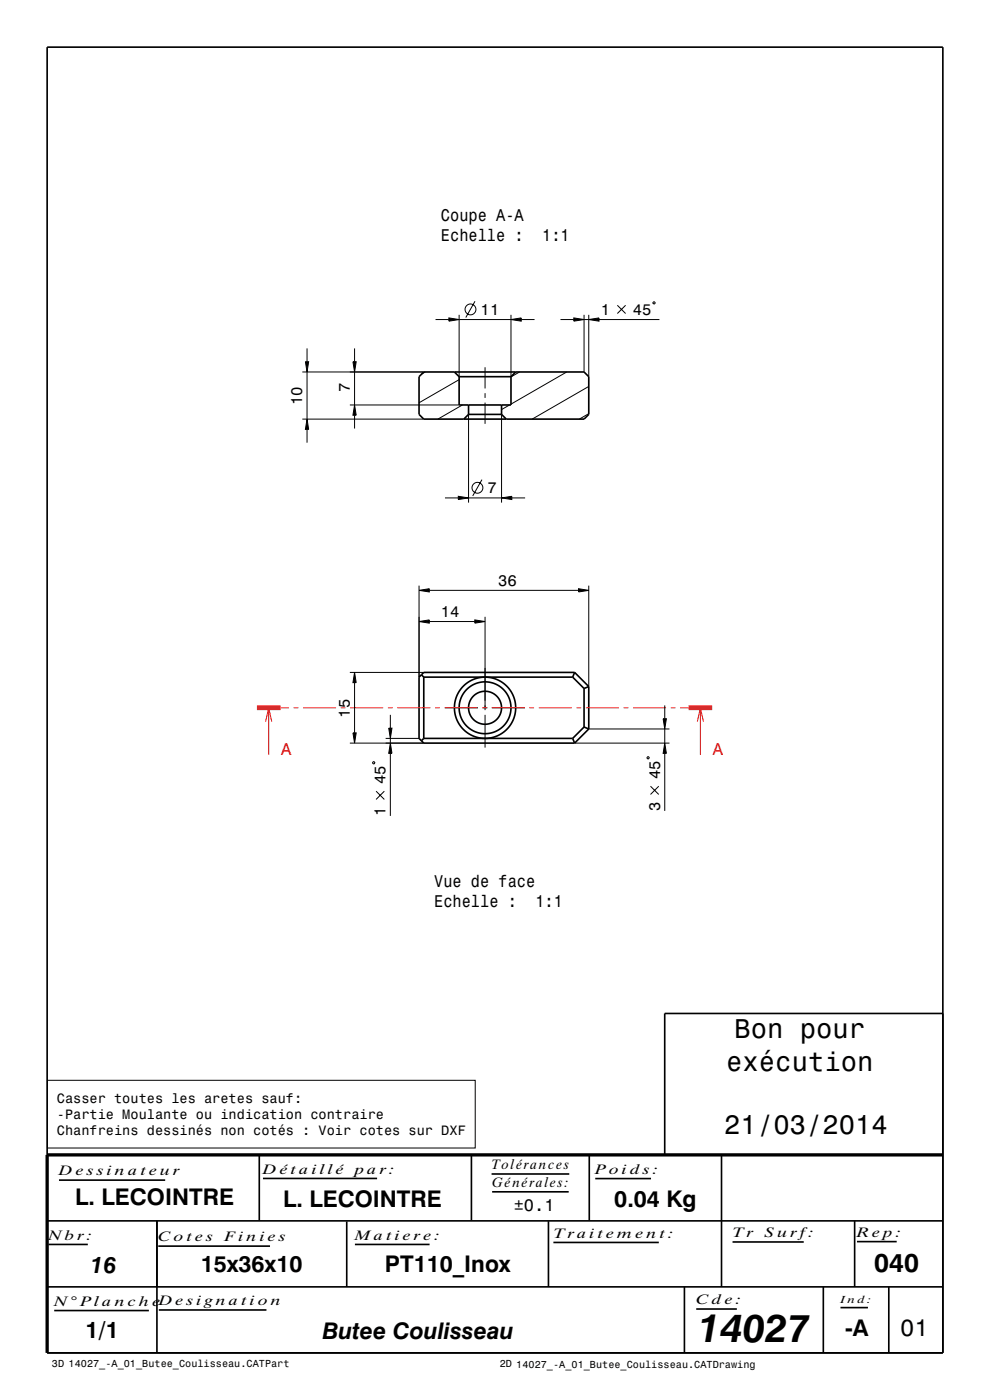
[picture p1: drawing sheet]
<svg xmlns="http://www.w3.org/2000/svg" width="210mm" height="297mm" viewBox="0 0 210 297" stroke-linecap="round" stroke-linejoin="round" font-family="sans-serif">
<g fill="none" stroke="#000" stroke-width=".21">
<path d="M64.1 78.9h25.8M64.8 76.7h.7l-.4 2.2zM65.1 73.9v2.8M65.1 78.9v10M74.9 76.7h.7l-.4 2.2zM75.2 73.9v2.8M75.2 78.9v7M90.2 78.9l-.7 .5M92.4 67.8h2.8M95.2 67.4l2.2 .4-2.2 .3zM97.4 66.8v13.1M97.4 67.8h11"/>
<path d="M100.8 63.9l-2 3.5M102.9 77.9v4.5M108.4 67.8l2.2-.4v.7zM108.4 66.8v13.1M110.2 78.9l-1.8 1.1M110.6 67.8h2.8M118.9 67.8h2.8M120.2 78.9l-11.8 6.8M121.7 67.4l2.2 .4-2.2 .3zM123.9 66.8v12.1M123.9 67.8h1M124.9 67.8l2.2-.4v.7z"/>
<path d="M124.9 66.8v13.1M127.1 67.8h12.8M131 64.8l1.7 1.7M132.7 64.8l-1.7 1.7M138.5 64.2l.3-.2 .2 .3-.3 .2zM64.1 88.9h25.8M65.1 88.9l.4 2.2h-.7zM65.1 91.1v2.8M74.2 85.9h23.2M75.2 85.9l.4 2.2h-.7zM75.2 88.1v2.8M97.4 80.5l-8.5 4.9"/>
<path d="M98.1 85.9l-5.2 3M99.4 87.9v18.7M102.9 83.4v1M102.9 85.4v4.5M106.4 87.9v18.7M108.1 85.9l-1.7 1M124.9 87.8l-2 1.1M124.9 82l-12 6.9M94.4 105.6h2.8M97.2 105.3l2.2 .3-2.2 .4zM99.4 105.6h7M102.2 101.8l-1.9 3.4"/>
<path d="M106.4 105.6l2.2-.3v.7zM108.6 105.6h2.8M88.9 131.9l2.2-.4v.7zM88.9 125.2l2.2-.3v.7zM88.9 124.2v19.4M91.1 131.9h9.6M91.1 125.2h31.6M100.7 131.5l2.2 .4-2.2 .3zM102.9 130.9v19.7M122.7 124.9l2.2 .3-2.2 .4zM124.9 124.2v21.4M74.2 157.6h15.7"/>
<path d="M74.2 142.6h15.7M74.9 155.5h.7l-.4 2.1zM75.2 142.6l.4 2.2h-.7zM75.2 144.8v10.7M81.8 156.6h7.1M82.5 154.5h.6l-.3 2.1zM82.8 157.6l.3 2.2h-.6zM82.8 151.6v2.9M82.8 156.6v1M82.8 159.8v13.3M94.4 150.1h7M102.4 150.1h1"/>
<path d="M102.9 151.6v7M104.4 150.1h6.9M121.9 157.6h20.1M124.9 154.6h17.1M140.7 152.5h.7l-.4 2.1zM141 157.6l.4 2.2h-.7zM141 149.6v2.9M141 154.6v3M141 159.8v12.2M79.2 161.6l.3 .1-.2 .3-.3-.1zM79.8 167.8l1.7 1.8M81.5 167.8l-1.7 1.8"/>
<path d="M137.2 160.7l.4-.2 .1 .3-.3 .2zM138 166.8l1.7 1.7M139.7 166.8l-1.7 1.7M10.1 229.2h90.7v14.3h-90.7z"/>
<circle cx="99.8" cy="65.6" r="1.15"/>
<circle cx="101.3" cy="103.5" r="1.15"/>
</g>
<g fill="none" stroke="#000" stroke-width=".35">
<path d="M10 10h190v277h-190zM88.9 79.9l1-1h34l1 1v8l-1 1h-34l-1-1zM96.4 78.9l1 1M97.4 79.9v6h11v-6M97.4 79.9h11M109.4 78.9l-1 1M99.4 87.9h7M99.4 87.9l-1 1M99.4 85.9v2M106.4 87.9l1 1M106.4 85.9v2M89.4 143.1l-.5 .5v13l.5 .5"/>
<path d="M89.4 143.1l.5 .5M89.4 157.1l.5 .5h32M89.9 143.6v13M89.9 156.6l-.5 .5M89.9 143.6h31.6M89.9 156.6h31.6M121.5 143.6l2.4 2.5M121.5 156.6l.4 1M121.9 142.6l-.4 1M121.9 142.6h-32l-.5 .5M121.9 142.6l3 3M123.9 154.2l1 .4"/>
<path d="M123.9 146.1v8.1M123.9 154.2l-2.4 2.4M124.9 145.6l-1 .5M124.9 145.6v9M124.9 154.6l-3 3M200 215h-59v30M10 259h190M12.5 250.4h22.5M33.3 259v28M55 245v13.9M55.8 250h24.2M73.6 259.1v13.9"/>
<path d="M100 245v13.9M104.3 249.1h16.5M104.4 252.8h16.2M116.3 259.1v13.9M125 244.9v14M126.3 250h11.8M153 245v28M181.3 259v14M10 273h190M10.3 264h8.3M11.5 278h20.1M33.6 264.4h23.7"/>
<path d="M33.7 277.9h22.8M75.3 264h15.8M117.4 263.6h22.3M145.2 273v14M147.7 277.7h8.6M155.4 263.5h15.1M174.6 273v14M178.3 277.4h5.8M181.8 263.4h8.4M188.5 273v14"/>
<circle cx="102.9" cy="150.1" r="3.5"/>
<circle cx="102.9" cy="150.1" r="6.5"/>
<circle cx="102.9" cy="150.1" r="5.5"/>
</g>
<path d="M200 245h-190v42" fill="none" stroke="#000" stroke-width=".7" stroke-linecap="butt"/>
<path d="M54.5 150.1h5M146.1 150.1h5" fill="none" stroke="#f00" stroke-width="1" stroke-linecap="butt"/>
<g fill="none" stroke="#f00" stroke-width=".21">
<path d="M56.3 153.1l.7-3 .6 3M57 150.1v10M59.5 150.1h1.8M62.3 150.1h1M64.3 150.1h7M72.3 150.1h1M74.3 150.1h7M82.3 150.1h1M84.3 150.1h7M92.3 150.1h1M94.3 150.1h7M102.3 150.1h1"/>
<path d="M104.3 150.1h7M112.3 150.1h1M114.3 150.1h7M122.3 150.1h1M124.3 150.1h7M132.3 150.1h1M134.3 150.1h7M142.3 150.1h1M144.3 150.1h1.8M147.9 153.1l.7-3 .6 3M148.6 150.1v10"/>
</g>
<g fill="#000">
<path d="M64.8 76.7h.7l-.4 2.2z" fill-rule="evenodd"/>
<path d="M74.9 76.7h.7l-.4 2.2z" fill-rule="evenodd"/>
<path d="M95.2 67.4l2.2 .4-2.2 .3z" fill-rule="evenodd"/>
<path d="M108.4 67.8l2.2-.4v.7z" fill-rule="evenodd"/>
<path d="M121.7 67.4l2.2 .4-2.2 .3z" fill-rule="evenodd"/>
<path d="M124.9 67.8l2.2-.4v.7z" fill-rule="evenodd"/>
<path d="M65.1 88.9l.4 2.2h-.7z" fill-rule="evenodd"/>
<path d="M75.2 85.9l.4 2.2h-.7z" fill-rule="evenodd"/>
<path d="M97.2 105.3l2.2 .3-2.2 .4z" fill-rule="evenodd"/>
<path d="M106.4 105.6l2.2-.3v.7z" fill-rule="evenodd"/>
<path d="M88.9 131.9l2.2-.4v.7z" fill-rule="evenodd"/>
<path d="M88.9 125.2l2.2-.3v.7z" fill-rule="evenodd"/>
<path d="M100.7 131.5l2.2 .4-2.2 .3z" fill-rule="evenodd"/>
<path d="M122.7 124.9l2.2 .3-2.2 .4z" fill-rule="evenodd"/>
<path d="M74.9 155.5h.7l-.4 2.1z" fill-rule="evenodd"/>
<path d="M75.2 142.6l.4 2.2h-.7z" fill-rule="evenodd"/>
<path d="M82.5 154.5h.6l-.3 2.1z" fill-rule="evenodd"/>
<path d="M82.8 157.6l.3 2.2h-.6z" fill-rule="evenodd"/>
<path d="M140.7 152.5h.7l-.4 2.1z" fill-rule="evenodd"/>
<path d="M141 157.6l.4 2.2h-.7z" fill-rule="evenodd"/>
</g>
<text font-size="8.3" x="148.1" y="284.7">14027</text>
<g font-size="5.8">
<text x="155.8" y="220.2">Bon pour</text>
<text x="154.1" y="227.1">exécution</text>
<text x="153.6" y="240.6">21/03/2014</text>
</g>
<text font-size="5.6" x="185.5" y="269.9">040</text>
<text font-size="5" x="190.9" y="283.3">01</text>
<g font-size="4.9">
<text x="16" y="255.6">L. LECOINTRE</text>
<text x="60" y="256">L. LECOINTRE</text>
<text x="130.3" y="256">0.04 Kg</text>
<text x="42.6" y="269.7">15x36x10</text>
<text x="81.6" y="269.7">PT110_Inox</text>
<text x="19.2" y="270">16</text>
<text x="18.2" y="283.9">1/1</text>
<text x="68.4" y="284">Butee Coulisseau</text>
<text x="179.3" y="283.4">-A</text>
</g>
<g font-size="3.6">
<text x="93.5" y="46.9">Coupe A-A</text>
<text x="93.5" y="51.2">Echelle :</text>
<text x="115" y="51.2">1:1</text>
<text x="92.1" y="188.2">Vue de face</text>
<text x="92.1" y="192.5">Echelle :</text>
<text x="113.6" y="192.5">1:1</text>
<text x="109" y="257">±0.1</text>
</g>
<g font-size="3.6" fill="#f00">
<text x="59.6" y="160.1">A</text>
<text x="151.2" y="160.1">A</text>
</g>
<g font-size="3.3">
<text x="101.9" y="66.8">11</text>
<text x="127.5" y="66.8">1</text>
<text x="134.2" y="66.8">45</text>
<text x="74.2" y="83.2" transform="rotate(-90 74.2 83.2)">7</text>
<text x="64.1" y="85.9" transform="rotate(-90 64.1 85.9)">10</text>
<text x="103.4" y="104.6">7</text>
<text x="105.7" y="124.2">36</text>
<text x="93.5" y="130.9">14</text>
<text x="74.2" y="152.3" transform="rotate(-90 74.2 152.3)">15</text>
<text x="81.8" y="166.3" transform="rotate(-90 81.8 166.3)">45</text>
<text x="140" y="165.3" transform="rotate(-90 140 165.3)">45</text>
<text x="81.8" y="173.1" transform="rotate(-90 81.8 173.1)">1</text>
<text x="140" y="172" transform="rotate(-90 140 172)">3</text>
</g>
<g font-size="2.9">
<text x="12.1" y="234">Casser toutes les aretes sauf:</text>
<text x="12.1" y="237.4">-Partie Moulante ou indication contraire</text>
<text x="12.1" y="240.9">Chanfreins dessinés non cotés : Voir cotes sur DXF</text>
<text x="12.5" y="249.4">D e s s i n a t e u r</text>
<text x="55.8" y="249">D é t a i l l é</text>
<text x="75.3" y="249">pa r :</text>
<text x="104.3" y="248.1">Tolérances</text>
<text x="104.4" y="251.8">Générales:</text>
<text x="126.3" y="249">Po i d s :</text>
<text x="10.3" y="263">Nb r :</text>
<text x="33.6" y="263.4">C o t e s</text>
<text x="47.6" y="263.4">Fi n i e s</text>
<text x="75.3" y="263">Ma t i e r e :</text>
<text x="117.4" y="262.6">Tr a i t e m e n t :</text>
<text x="155.4" y="262.5">Tr</text>
<text x="162.2" y="262.5">S u r f:</text>
<text x="181.8" y="262.4">R e p:</text>
<text x="11.5" y="277">N° Pl a n c h e</text>
<text x="33.7" y="276.9">D e s i gn a t i o n</text>
<text x="147.7" y="276.7">C d e :</text>
</g>
<g font-size="2.2">
<text x="178.3" y="276.4">In d :</text>
<text x="11" y="290.1">3D 14027_-A_01_Butee_Coulisseau.CATPart</text>
<text x="106" y="290.1">2D 14027_-A_01_Butee_Coulisseau.CATDrawing</text>
</g>
</svg>
